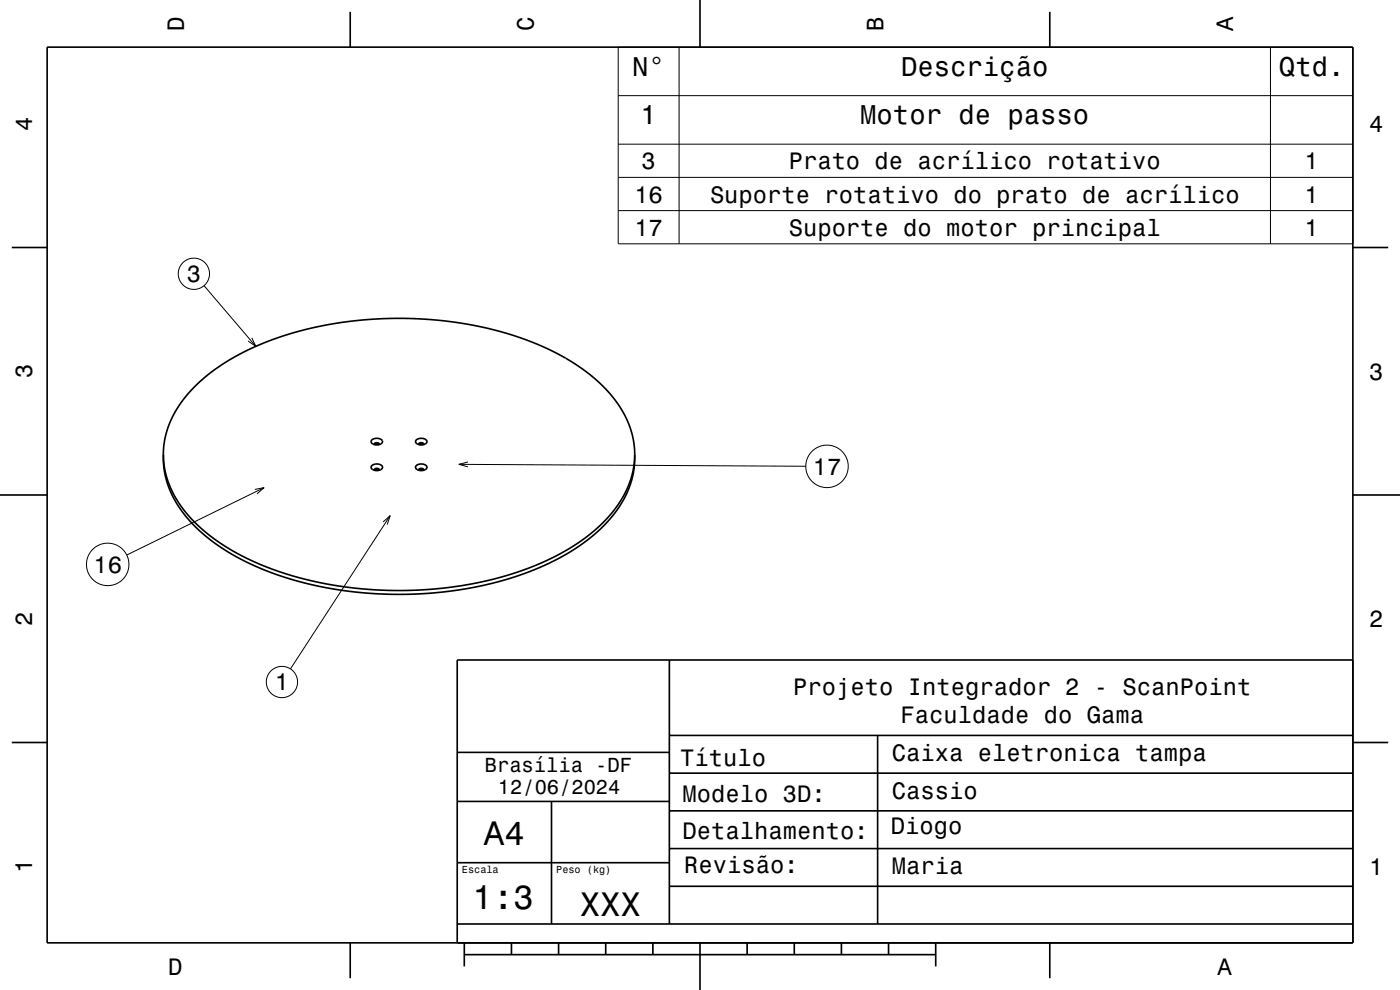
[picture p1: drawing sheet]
<svg xmlns="http://www.w3.org/2000/svg" width="297mm" height="210mm" viewBox="0 0 297 210" stroke-linecap="round" stroke-linejoin="round" font-family="sans-serif">
<g fill="none" stroke="#000" stroke-width=".35">
<path d="M10 10h277v190h-277zM74.3 2.5v7.5M148.5 0v10M222.7 2.5v7.5M2.5 52.5h7.5M287 52.5h7.5M78.8 98.8a1.53 1.53 0 0 1 2.4 .3 1.37 1.37 0 0 1-2.5 0zM78.9 93.3a1.51 1.51 0 0 1 2.3 .4 1.39 1.39 0 0 1-2.5 0zM79.4 99.8a.54 .54 0 0 1 .5-.5 .54 .54 0 0 1 .6 .5M79.5 94.3l.5-.1 .4 .1-.6-.1zM79.5 99.8l.5-.2 .4 .2-.4-.2zM80.5 94.3a.54 .54 0 0 0-.6-.4 .54 .54 0 0 0-.5 .4"/>
<path d="M88.3 98.8a1.53 1.53 0 0 1 2.3 .3 1.38 1.38 0 0 1-2.5 0zM88.3 93.4a1.53 1.53 0 0 1 2.3 .3 1.38 1.38 0 0 1-2.5 0zM88.8 94.3a.55 .55 0 0 1 .6-.4 .55 .55 0 0 1 .5 .4M88.9 99.8l.5-.2 .4 .2M88.9 94.3l.5-.1 .4 .1M89.9 99.8a.55 .55 0 0 0-.5-.5 .55 .55 0 0 0-.6 .5M134.7 96.4l-.3 2.6-.7 2.9-1.2 2.8-1.4 2.4-2.3 2.8-2.4 2.4-2.9 2.3-3 1.9-3.5 1.9-4.1 1.8-4.3 1.5-4.1 1.2-4.9 1-4.6 .7-4.9 .5-4.7 .2-5.3-.2-4.7-.3-4.8-.7-5-1-4.5-1.2-4.5-1.6-3.6-1.6-3.7-1.9-3.4-2.1-2.8-2.2-2.7-2.6-1.9-2.4-1.7-2.7-1.1-2.5-.8-3-.2-2.9M134.7 96.4l-.2-2.6-.7-2.9-1.3-2.9-1.6-2.6-2.2-2.7-2.5-2.4-3-2.3-3.4-2.1-3.5-1.9-4-1.7-4.5-1.5-4.6-1.2-4.7-.9-4.9-.7-4.7-.4-5-.1-5 .2-4.9 .5-4.8 .7-4.5 1-4.7 1.4-4 1.4-3.7 1.7-3.7 2-3.1 2-2.8 2.3-2.5 2.5-1.9 2.3-1.5 2.6-1.2 2.7-.7 3-.2 2.6M134.7 96.4l-.2 3-.6 2.9-1.1 2.7-1.6 2.7-2.1 2.8-2.3 2.2-2.7 2.2-3.4 2.3-3.5 1.9-3.9 1.8-4.3 1.5-4.5 1.3-4.6 1-5.1 .8-5.2 .4-4.7 .2-4.5-.1-5.5-.5-4.8-.7-4.5-.9-4.7-1.3-4.1-1.4-4.4-1.9-3.6-2-3.3-2.2-2.9-2.3-2.6-2.6-2.1-2.7-1.5-2.7-1-2.7-.6-2.7-.1-3M0 105h10M287 105h10M142 140v56"/>
<path d="M287 140h-190v60M2.5 157.5h7.5M97.1 159.6h45M142 156h145M186.2 156v40M287 157.5h7.5M97 170h45M117 170v26M142 172h145M142 164h145M97 196h190M97 183h45"/>
<path d="M142 188h145M142 180h145M74.3 200v7.5M98.5 202.5h100M98.5 200v5M108.5 200v2.5M118.5 200v2.5M128.5 200v2.5M138.5 200v2.5M148.5 200v10M158.5 200v2.5M168.5 200v2.5"/>
<path d="M178.5 200v2.5M188.5 200v2.5M198.5 200v5M222.7 200v7.5"/>
</g>
<g fill="none" stroke="#000" stroke-width=".21">
<path d="M131.1 10h155.9v41.7h-155.9zM144.1 10v41.7M269.5 10v41.7M131.1 20.3h155.9M131.1 30.6h155.9M131.1 37.6h155.9M131.1 44.7h155.9M43.3 60.6l11 12.9M53.4 71.7l.9 1.8-1.7-1.2M97.3 98.5l73.6 .4M99.3 98l-2 .5 2 .5M54.1 103.8l1.9-.4-1.5 1.4"/>
<path d="M56 103.4l-29.1 14.3M81.3 110.7l1.5-1.3-.6 1.9M82.8 109.4l-21.2 32.5"/>
<circle cx="41.1" cy="58.1" r="3.3"/>
<circle cx="175.4" cy="98.9" r="4.5"/>
<circle cx="22.8" cy="119.7" r="4.5"/>
<circle cx="59.8" cy="144.7" r="3.3"/>
</g>
<g font-size="7.2">
<text x="102.7" y="179.3">A4</text>
<text x="100.3" y="192.9">1:3</text>
<text x="123" y="194.3">XXX</text>
</g>
<g font-size="5.8">
<text x="134.1" y="16.1">N°</text>
<text x="191.2" y="16.1">Descrição</text>
<text x="271.3" y="16.1">Qtd.</text>
<text x="135.9" y="26.3">1</text>
<text x="182.5" y="26.3">Motor de passo</text>
</g>
<g font-size="5">
<text x="39" y="6.5" transform="rotate(-90 39 6.5)">D</text>
<text x="113.2" y="6.5" transform="rotate(-90 113.2 6.5)">C</text>
<text x="187.4" y="6.5" transform="rotate(-90 187.4 6.5)">B</text>
<text x="261.6" y="6.5" transform="rotate(-90 261.6 6.5)">A</text>
<text x="6.8" y="27.8" transform="rotate(-90 6.8 27.8)">4</text>
<text x="290.5" y="28.1">4</text>
<text x="136.1" y="35.9">3</text>
<text x="167.3" y="35.9">Prato de acrílico rotativo</text>
<text x="276.8" y="35.9">1</text>
<text x="134.6" y="43">16</text>
<text x="150.6" y="43">Suporte rotativo do prato de acrílico</text>
<text x="276.8" y="43">1</text>
<text x="134.6" y="50">17</text>
<text x="167.3" y="50">Suporte do motor principal</text>
<text x="276.8" y="50">1</text>
<text x="39.6" y="59.8">3</text>
<text x="6.8" y="80.3" transform="rotate(-90 6.8 80.3)">3</text>
<text x="290.5" y="80.6">3</text>
<text x="172.4" y="100.7">17</text>
<text x="19.8" y="121.5">16</text>
<text x="6.8" y="132.8" transform="rotate(-90 6.8 132.8)">2</text>
<text x="290.5" y="133.1">2</text>
<text x="58.3" y="146.4">1</text>
<text x="168.3" y="147.3">Projeto Integrador 2 - ScanPoint</text>
<text x="191.1" y="153.4">Faculdade do Gama</text>
<text x="189.2" y="161.4">Caixa eletronica tampa</text>
<text x="144.3" y="162.6">Título</text>
<text x="144.8" y="170">Modelo 3D:</text>
<text x="189.2" y="169.4">Cassio</text>
<text x="144.8" y="178">Detalhamento:</text>
<text x="189" y="176.8">Diogo</text>
<text x="6.8" y="185.3" transform="rotate(-90 6.8 185.3)">1</text>
<text x="145.1" y="185.2">Revisão:</text>
<text x="189.2" y="185.4">Maria</text>
<text x="290.5" y="185.6">1</text>
<text x="35.7" y="206.8">D</text>
<text x="258.3" y="206.8">A</text>
</g>
<g font-size="4.3">
<text x="102.9" y="163.8">Brasília -DF</text>
<text x="105.6" y="168.4">12/06/2024</text>
</g>
<g font-size="2.2">
<text x="98" y="185.1">Escala</text>
<text x="118" y="185.1">Peso (kg)</text>
</g>
</svg>
